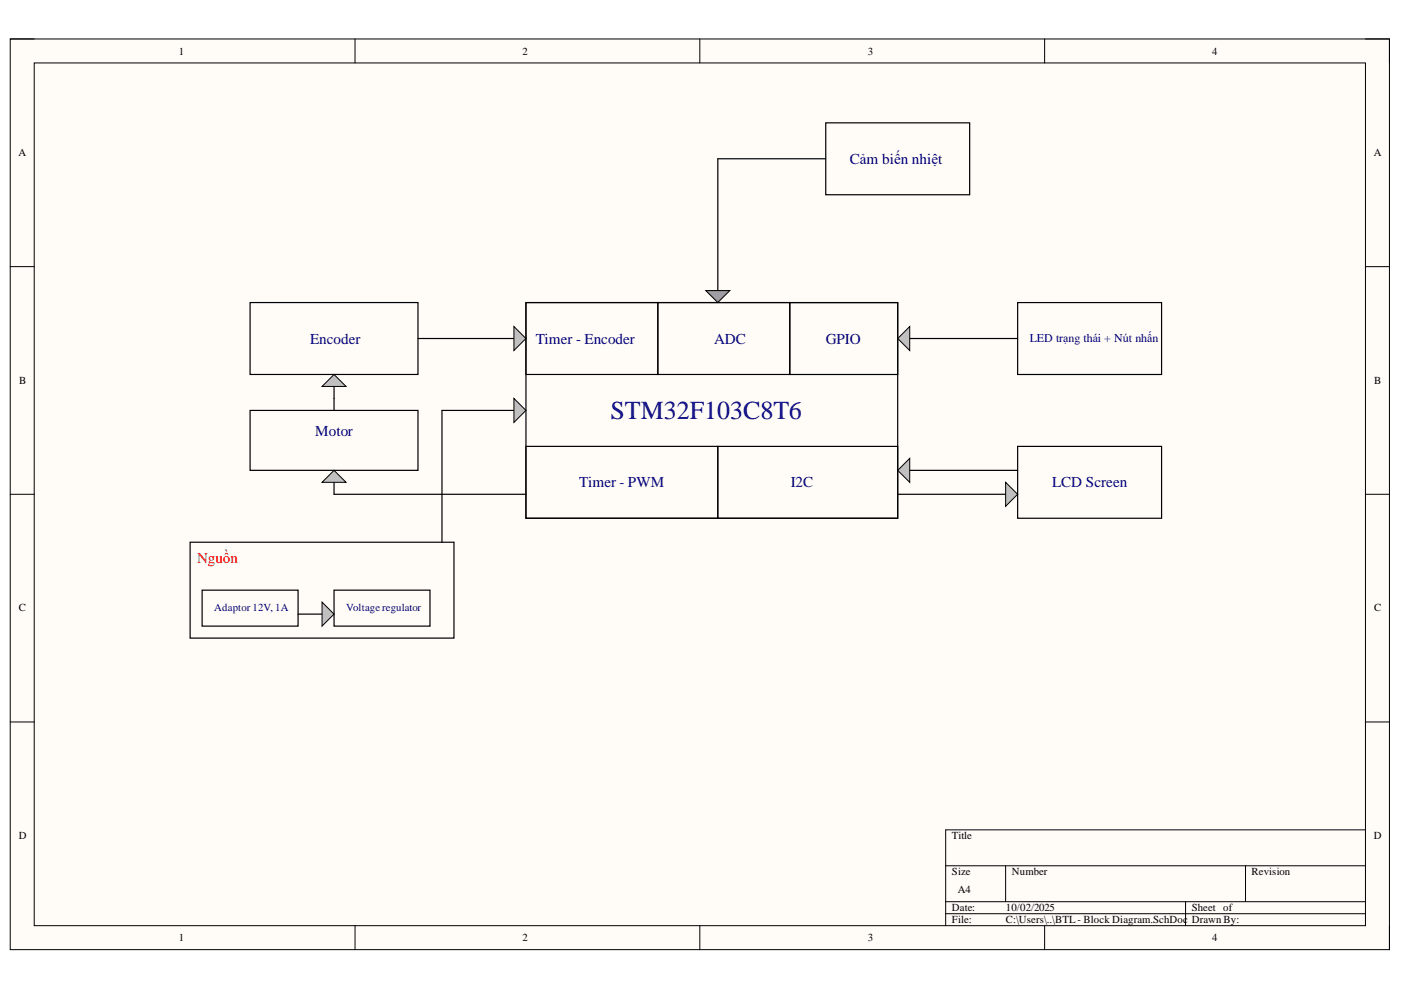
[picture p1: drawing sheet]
<svg xmlns="http://www.w3.org/2000/svg" width="297mm" height="210mm" viewBox="0 0 297 210" stroke-linecap="round" stroke-linejoin="round" font-family="sans-serif">
<path d="M2.2 8.3h292.4v193h-292.4z" fill-rule="evenodd" fill="#fffcf8"/>
<path d="M2.2 8.3h292.4v193h-292.4z" fill="none" stroke="#000" stroke-width=".21"/>
<path d="M7.3 13.3h282.2v183h-282.2z" fill-rule="evenodd" fill="#fffcf8"/>
<g fill="none" stroke="#000" stroke-width=".21">
<path d="M2.2 8.3h5.1M7.3 13.3h282.2v183h-282.2zM75.3 8.3v5M148.4 8.3v5M221.5 8.3v5M289.5 8.3h5.1v5M2.2 56.5h5.1M289.5 56.5h5.1M2.2 104.8h5.1M289.5 104.8h5.1M2.2 153.1h5.1M289.5 153.1h5.1"/>
<path d="M289.5 175.9h-89v20.4M75.3 196.3v5M148.4 196.3v5M200.5 183.6h89M200.5 191.2h89M200.5 193.7h89M213.2 183.6v7.6M221.5 196.3v5M251.4 191.2v5.1M264.1 183.6v7.6M294.6 196.3v5"/>
</g>
<g fill="none" stroke="#000" stroke-width=".25">
<path d="M175.1 26h30.5v15.3h-30.5zM175.1 33.7h-22.9v30.4M53 64.1h35.6v15.3h-35.6zM70.8 79.4v5.1M88.6 71.8h22.9M111.5 64.1h28v15.3h-28zM111.5 64.2h78.8v45.7h-78.8zM139.5 64.1h27.9v15.3h-27.9zM167.4 64.2h22.9v15.2h-22.9zM190.3 71.8h25.5M215.8 64.2h30.5v15.2h-30.5zM53 87h35.6v12.7h-35.6z"/>
<path d="M70.8 99.7v5.1h40.7M40.3 115h55.9v20.3h-55.9z"/>
</g>
<path d="M149.6 61.6h5.1l-2.5 2.5z" fill="#999"/>
<path d="M149.6 61.6h5.1l-2.5 2.5z" fill="none" stroke="#000" stroke-width=".21"/>
<path d="M109 69.2l2.5 2.6-2.5 2.5z" fill="#c0c0c0"/>
<path d="M109 69.2l2.5 2.6-2.5 2.5z" fill="none" stroke="#000" stroke-width=".21"/>
<path d="M68.3 81.9l2.5-2.5 2.6 2.5z" fill="#c0c0c0"/>
<path d="M68.3 81.9l2.5-2.5 2.6 2.5z" fill="none" stroke="#000" stroke-width=".21"/>
<path d="M111.5 94.6h40.7v15.3h-40.7zM111.5 87h-17.8v28M152.2 94.6h38.1v15.3h-38.1zM42.9 125.1h20.3v7.7h-20.3zM70.8 125.1h20.4v7.7h-20.4z" fill="none" stroke="#000" stroke-width=".25"/>
<path d="M68.3 102.3l2.5-2.6 2.6 2.6z" fill="#c0c0c0"/>
<path d="M68.3 102.3l2.5-2.6 2.6 2.6z" fill="none" stroke="#000" stroke-width=".21"/>
<path d="M109 84.5l2.5 2.5-2.5 2.6z" fill="#c0c0c0"/>
<path d="M109 84.5l2.5 2.5-2.5 2.6z" fill="none" stroke="#000" stroke-width=".21"/>
<path d="M215.8 94.6h30.5v15.3h-30.5z" fill="none" stroke="#000" stroke-width=".25"/>
<path d="M190.3 71.8l2.6-2.6v5.1z" fill="#c0c0c0"/>
<path d="M190.3 71.8l2.6-2.6v5.1z" fill="none" stroke="#000" stroke-width=".21"/>
<path d="M190.3 99.7h25.5M190.3 104.8h25.5" fill="none" stroke="#000" stroke-width=".25"/>
<path d="M190.3 99.7l2.6-2.5v5.1z" fill="#c0c0c0"/>
<path d="M190.3 99.7l2.6-2.5v5.1z" fill="none" stroke="#000" stroke-width=".21"/>
<path d="M213.2 102.3l2.6 2.5-2.6 2.5z" fill="#c0c0c0"/>
<path d="M213.2 102.3l2.6 2.5-2.6 2.5z" fill="none" stroke="#000" stroke-width=".21"/>
<path d="M63.2 130.2h7.6" fill="none" stroke="#000" stroke-width=".25"/>
<path d="M68.3 127.7l2.5 2.5-2.5 2.6z" fill="#c0c0c0"/>
<path d="M68.3 127.7l2.5 2.5-2.5 2.6z" fill="none" stroke="#000" stroke-width=".21"/>
<path d="M70.8 84.5v2.5" fill="none" stroke="#000" stroke-width=".25"/>
<text font-size="5.5" fill="#000080" x="129.4" y="88.8">STM32F103C8T6</text>
<g font-size="3.2" fill="#000080">
<text x="180.2" y="34.7">Cảm biến nhiệt</text>
<text x="65.7" y="72.9">Encoder</text>
<text x="113.6" y="72.9">Timer - Encoder</text>
<text x="151.4" y="72.9">ADC</text>
<text x="175.1" y="72.9">GPIO</text>
<text x="66.8" y="92.4">Motor</text>
<text x="122.8" y="103.3">Timer - PWM</text>
<text x="167.7" y="103.3">I2C</text>
<text x="223.1" y="103.3">LCD Screen</text>
</g>
<text font-size="3.2" fill="#f00" x="41.8" y="119.3">Nguồn</text>
<text font-size="2.5" fill="#000080" x="218.3" y="72.6">LED trạng thái + Nút nhấn</text>
<g font-size="2.3">
<text x="37.9" y="11.6">1</text>
<text x="110.8" y="11.6">2</text>
<text x="184" y="11.6">3</text>
<text x="257" y="11.6">4</text>
<text x="3.9" y="33.1">A</text>
<text x="291.2" y="33.1">A</text>
<text x="4.1" y="81.4">B</text>
<text x="291.3" y="81.4">B</text>
<text x="4" y="129.7">C</text>
<text x="291.3" y="129.7">C</text>
<text x="4" y="177.9">D</text>
<text x="201.8" y="177.9">Title</text>
<text x="291.2" y="177.9">D</text>
<text x="201.8" y="185.6">Size</text>
<text x="214.5" y="185.6">Number</text>
<text x="265.4" y="185.6">Revision</text>
<text x="203.1" y="189.4">A4</text>
<text x="201.8" y="193.2">Date:</text>
<text x="201.8" y="195.7">File:</text>
<text x="213.3" y="193.2">10/02/2025</text>
<text x="213.3" y="195.7">C:\Users\..\BTL- Block Diagram.SchDoc</text>
<text x="252.7" y="193.2">Sheet of</text>
<text x="252.7" y="195.7">Drawn By:</text>
<text x="37.9" y="199.6">1</text>
<text x="110.8" y="199.6">2</text>
<text x="184" y="199.6">3</text>
<text x="257" y="199.6">4</text>
</g>
<g font-size="2.3" fill="#000080">
<text x="45.4" y="129.7">Adaptor 12V, 1A</text>
<text x="73.4" y="129.7">Voltage regulator</text>
</g>
</svg>
